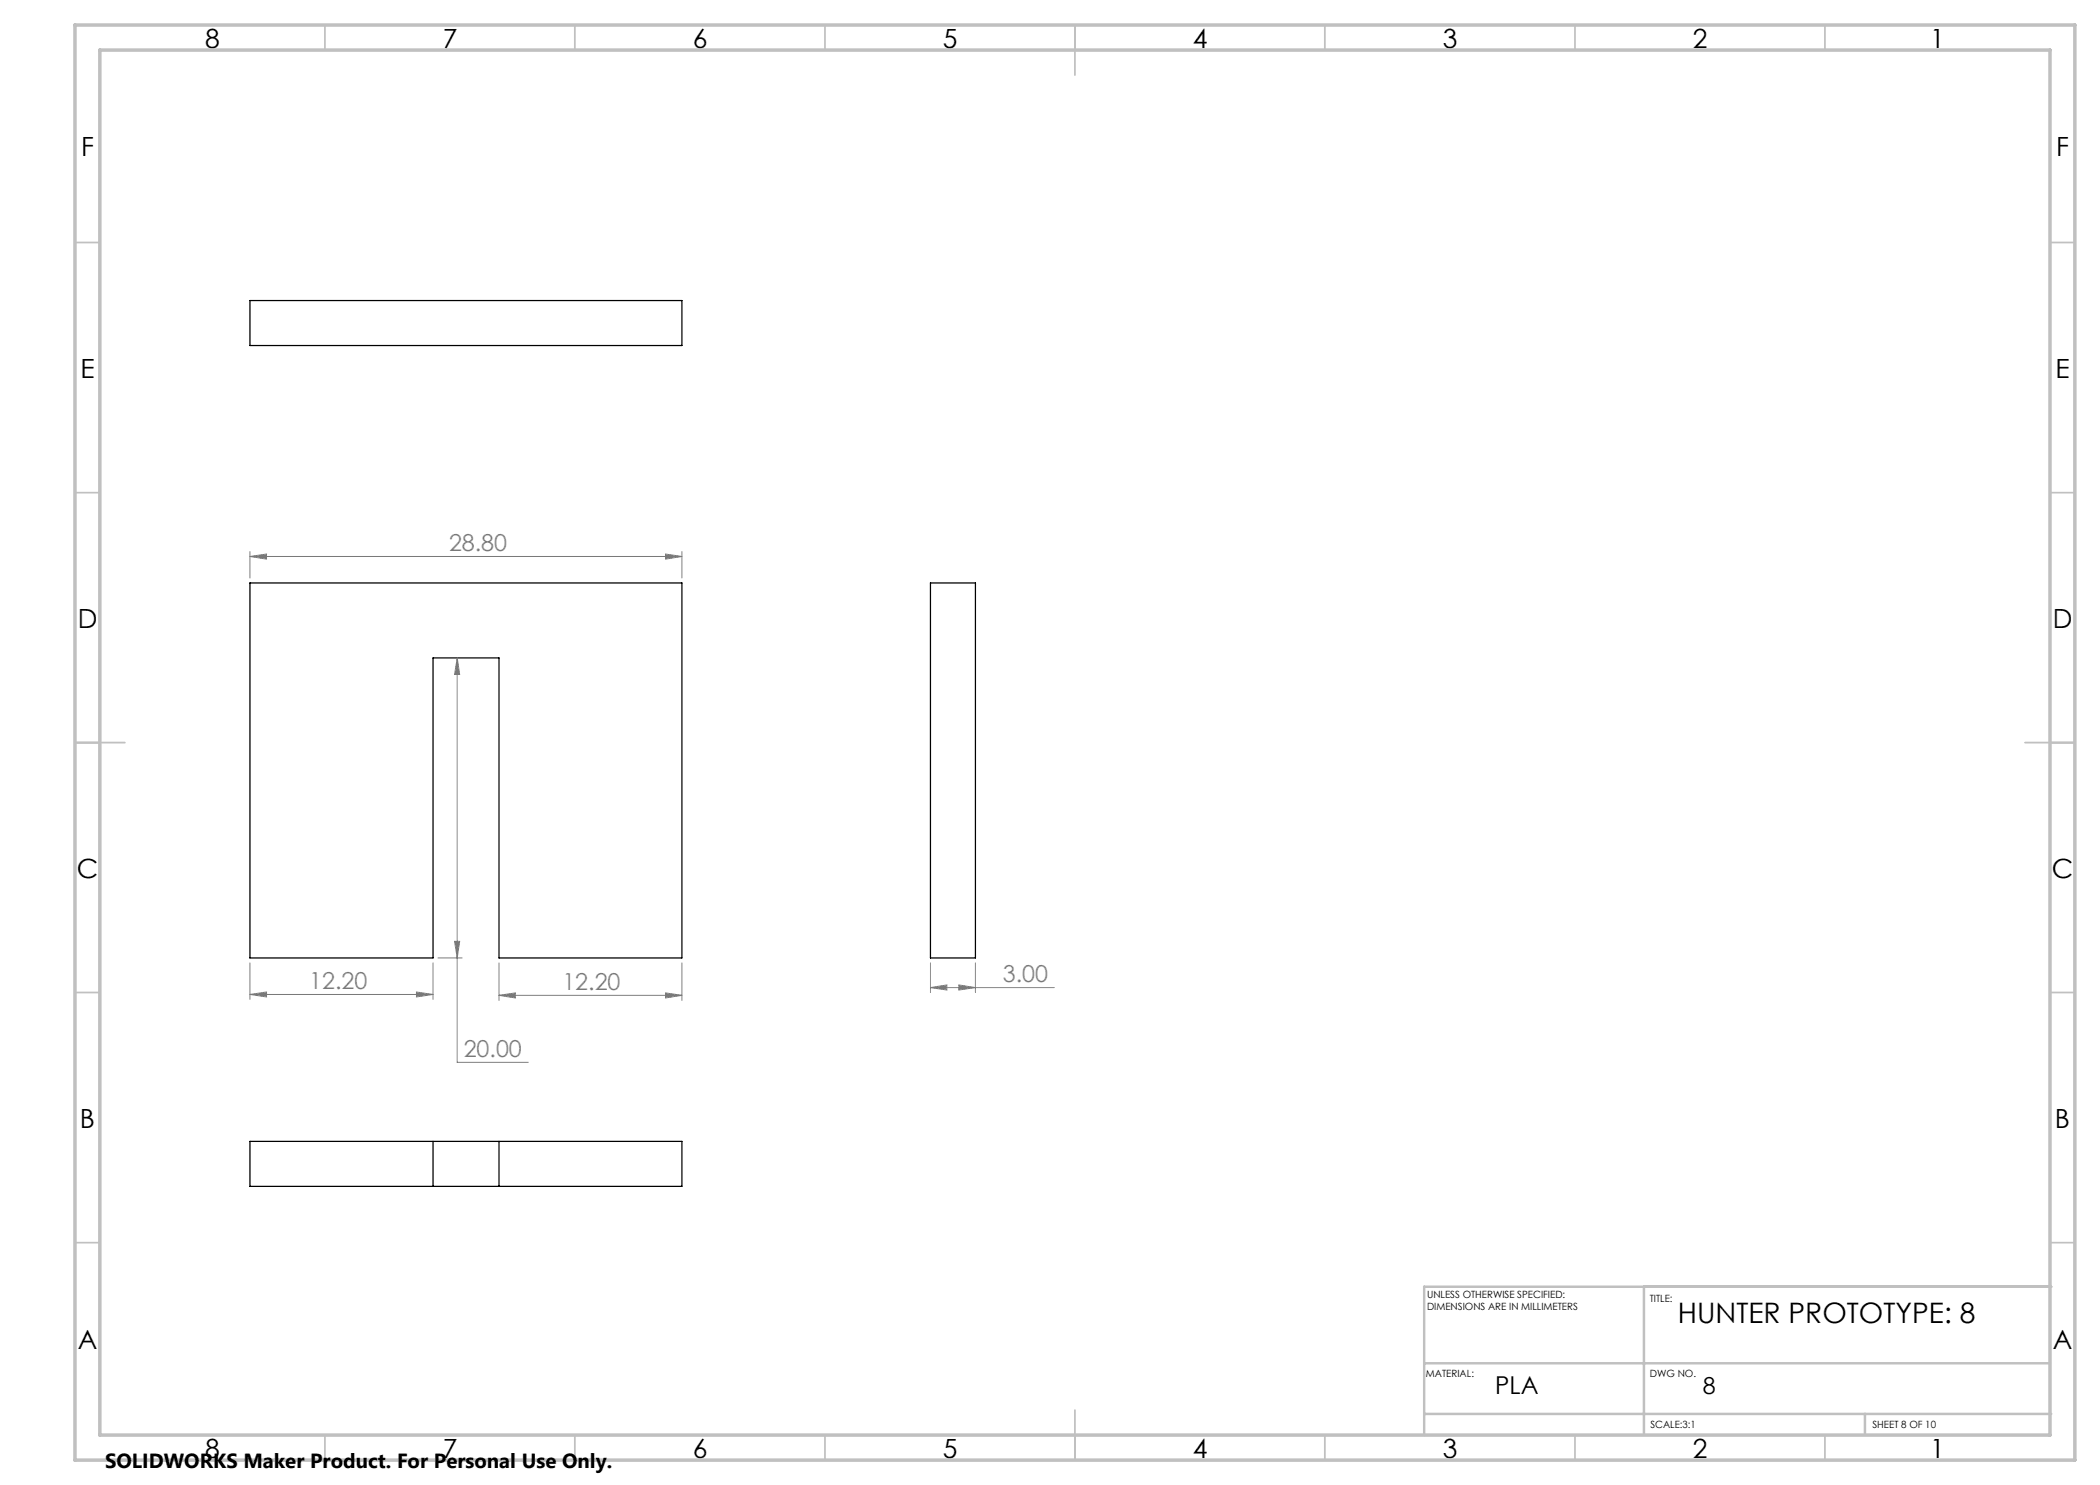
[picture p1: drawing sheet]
<svg xmlns="http://www.w3.org/2000/svg" width="420mm" height="297mm" viewBox="0 0 420 297" stroke-linecap="round" stroke-linejoin="round" font-family="sans-serif">
<path d="M50 60.1h86.4v9h-86.4zM50 116.6h86.4v75h-36.6v-60h-13.2v60h-36.6zM186.1 116.6h9v75h-9zM50 228.3h86.4v9h-86.4zM86.6 228.3v9M99.8 228.3v9" fill="none" stroke="#000" stroke-width=".25"/>
<g fill="none" stroke="#808080" stroke-width=".2">
<path d="M50 111.3l3.3-.5v1zM50 110.3v5.3M50 111.3h86.4M133.1 110.8l3.3 .5-3.3 .5zM136.4 110.3v5.3M91.4 131.6l.5 3.3h-1zM91.4 131.6v80.9h14.3M50 198.9l3.3-.5v1zM50 192.6v7.3M50 198.9h36.6M83.3 198.4l3.3 .5-3.3 .5zM86.6 192.6v7.3"/>
<path d="M87.6 191.6h4.8M90.9 188.3h1l-.5 3.3zM99.8 199.1l3.3-.5v1zM99.8 192.6v7.5M99.8 199.1h36.6M133.1 198.6l3.3 .5-3.3 .5zM136.4 192.6v7.5M186.1 197.5l3.3-.5v1zM186.1 192.6v5.9M186.1 197.5h24.8M191.8 197l3.3 .5-3.3 .5zM195.1 192.6v5.9"/>
</g>
<g fill="none" stroke="#c0c0c0" stroke-width=".35">
<path d="M65 5v5M115 5v5M165 5v5M215 5v10M265 5v5M315 5v5M365 5v5M15 48.5h5M410 48.5h5M15 98.5h5M410 98.5h5M15 148.5h10"/>
<path d="M405 148.5h10M15 198.5h5M410 198.5h5M15 248.5h5M410 248.5h5M65 287v5M115 287v5M165 287v5M215 282v10M265 287v5M315 287v5M365 287v5"/>
</g>
<path d="M328.8 257.3v29.7M410.2 257.3h-125.4v29.7M284.8 272.7h125.2M284.8 282.8h125.4M373 282.8v4.2" fill="none" stroke="#c0c0c0" stroke-width=".5"/>
<path d="M15 5h400v287h-400zM20 10h390v277h-390z" fill="none" stroke="#c0c0c0" stroke-width=".7"/>
<path d="M133.1 110.8l3.3 .5-3.3 .5zM50 111.3l3.3-.5v1zM99.8 199.1l3.3-.5v1zM133.1 198.6l3.3 .5-3.3 .5zM50 198.9l3.3-.5v1zM83.3 198.4l3.3 .5-3.3 .5zM90.9 188.3h1l-.5 3.3zM91.4 131.6l.5 3.3h-1zM186.1 197.5l3.3-.5v1zM191.8 197l3.3 .5-3.3 .5z" fill="#808080"/>
<text font-size="5.6" x="335.6" y="264.6">HUNTER PROTOTYPE: 8</text>
<g font-size="5.3">
<text x="41" y="9.5">8</text>
<text x="88.5" y="9.5">7</text>
<text x="138.5" y="9.5">6</text>
<text x="188.5" y="9.5">5</text>
<text x="238.5" y="9.5">4</text>
<text x="288.5" y="9.5">3</text>
<text x="338.5" y="9.5">2</text>
<text x="386" y="9.5">1</text>
<text x="16.2" y="31.3">F</text>
<text x="411.2" y="31.3">F</text>
<text x="16.1" y="75.5">E</text>
<text x="411.1" y="75.5">E</text>
<text x="15.5" y="125.5">D</text>
<text x="410.5" y="125.5">D</text>
<text x="15.4" y="175.5">C</text>
<text x="410.4" y="175.5">C</text>
<text x="16" y="225.5">B</text>
<text x="411" y="225.5">B</text>
<text x="15.5" y="269.8">A</text>
<text x="410.5" y="269.8">A</text>
<text x="41" y="291.5">8</text>
<text x="88.5" y="291.5">7</text>
<text x="138.5" y="291.5">6</text>
<text x="188.5" y="291.5">5</text>
<text x="238.5" y="291.5">4</text>
<text x="288.5" y="291.5">3</text>
<text x="338.5" y="291.5">2</text>
<text x="386" y="291.5">1</text>
</g>
<text font-size="4.9" x="299.1" y="278.8">PLA</text>
<g font-size="4.7" fill="#808080">
<text x="89.8" y="110.3">28.80</text>
<text x="61.9" y="197.9">12.20</text>
<text x="200.6" y="196.5">3.00</text>
<text x="112.5" y="198">12.20</text>
<text x="92.7" y="211.4">20.00</text>
</g>
<text font-size="4.7" x="340.6" y="278.8">8</text>
<text font-size="4.1" x="21" y="293.7">SOLIDWORKS Maker Product. For Personal Use Only.</text>
<g font-size="2">
<text x="285.4" y="259.6">UNLESS OTHERWISE SPECIFIED:</text>
<text x="285.4" y="262.1">DIMENSIONS ARE IN MILLIMETERS</text>
<text x="330" y="260.3">TITLE:</text>
<text x="285.2" y="275.4">MATERIAL:</text>
<text x="330" y="275.4">DWG NO.</text>
<text x="330.1" y="285.6">SCALE:3:1</text>
<text x="374.5" y="285.6">SHEET 8 OF 10</text>
</g>
</svg>
